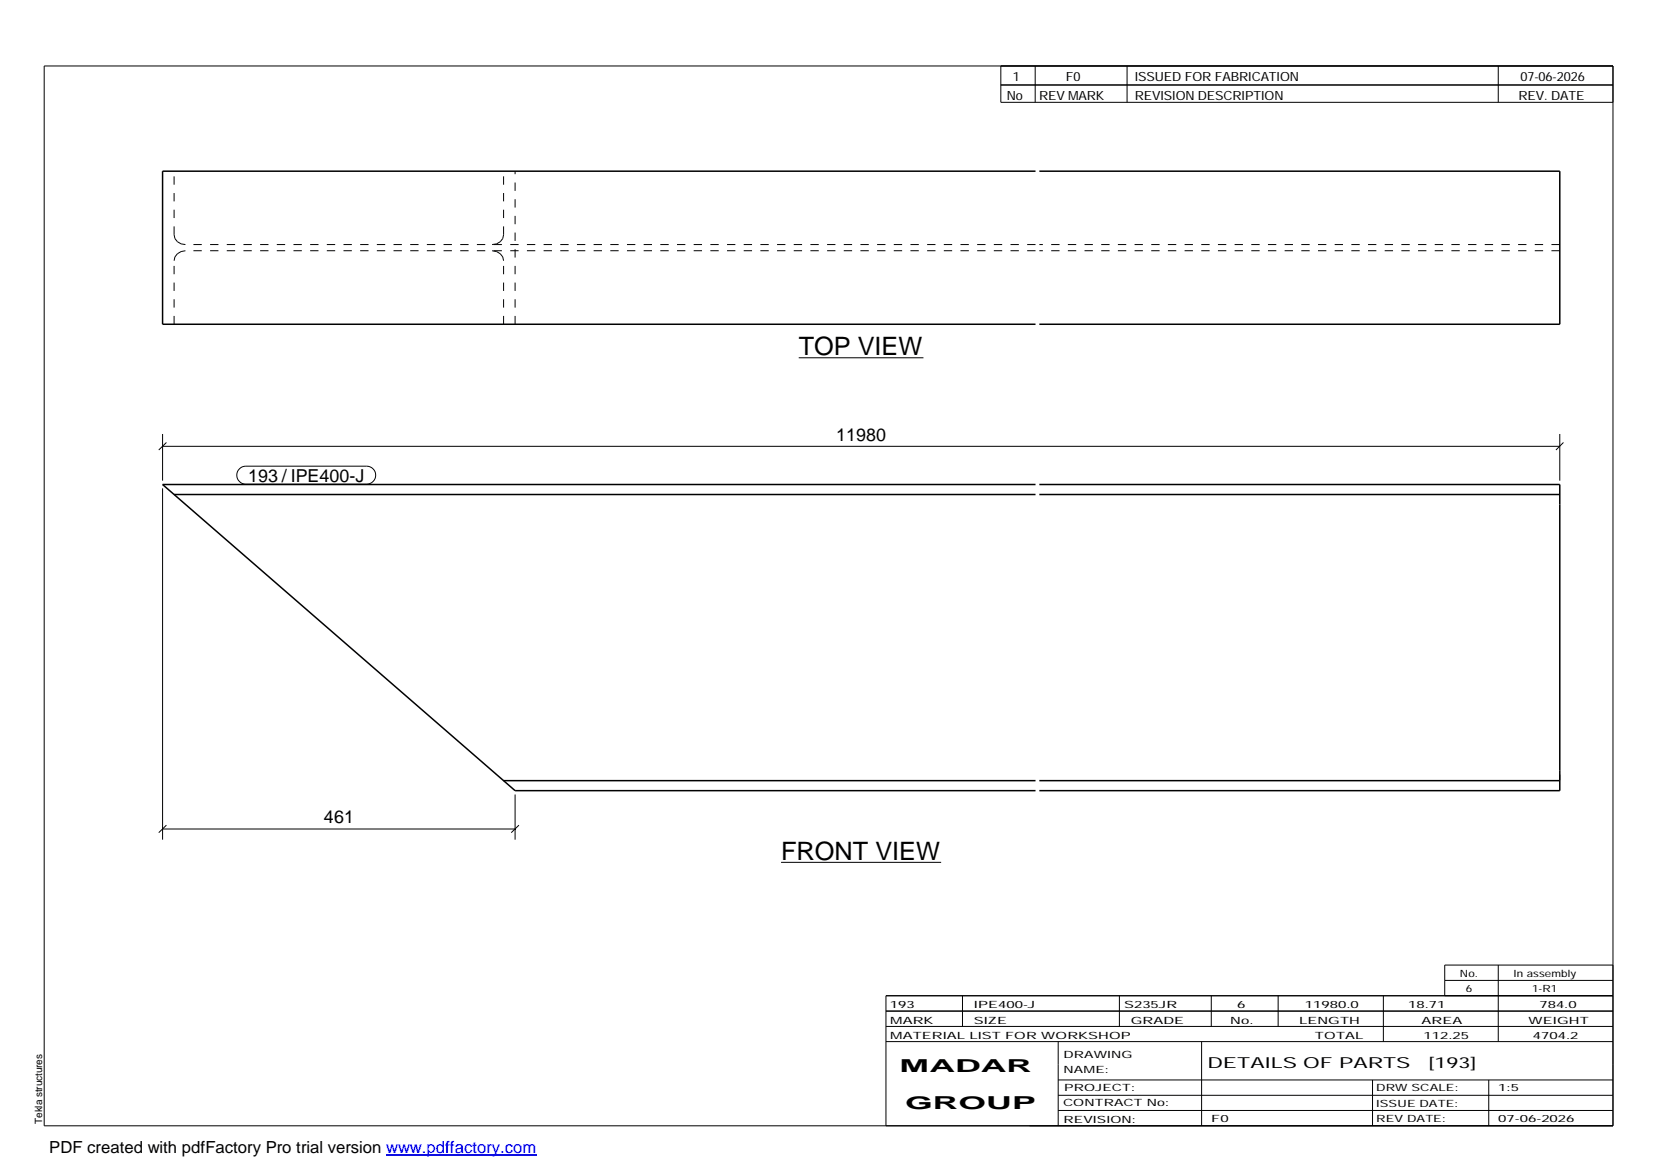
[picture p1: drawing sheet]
<svg xmlns="http://www.w3.org/2000/svg" width="420mm" height="297mm" viewBox="0 0 420 297" stroke-linecap="round" stroke-linejoin="round" font-family="sans-serif">
<path d="M262.9 43.5h-221.6v38.8h221.6M263.9 43.5h132.1v38.8h-132.1M44.2 125.5h218.7M262.9 123h-221.6l89.5 77.7h132.1M263.9 123h132.1v77.7h-132.1M263.9 125.5h132.1M127.8 198.2h135.1M263.9 198.2h132.1" fill="none" stroke="#000" stroke-width=".38"/>
<g fill="none" stroke="#000" stroke-width=".25" stroke-dasharray="2.1 2.1" stroke-linecap="butt">
<path d="M44.2 59.6v-16.1M44.2 59.6l.2 1M127.8 59.6v-16.1M44.4 65.2l-.2 1M44.4 60.6l.6 .8M45 64.4l-.6 .8M45 61.4l1 .5M46 63.9l-1 .5M46 61.9l1.1 .2M47.1 63.7l-1.1 .2M124.9 62.1l1.2-.2M126.1 63.9l-1.2-.2"/>
<path d="M126.1 61.9l.9-.5M127 64.4l-.9-.5M127 61.4l.6-.8M127.6 65.2l-.6-.8M127.6 60.6l.2-1M127.8 66.2l-.2-1M262.9 62.1h-215.8M262.9 63.7h-215.8M396 62.1h-132.1M396 63.7h-132.1M44.2 82.3v-16.1M127.8 82.3v-16.1"/>
<path d="M130.8 82.3v-38.8M396 198.2v-.2M396 198v-1.3"/>
</g>
<g fill="none" stroke="#000" stroke-width=".25">
<path d="M11.2 16.7h398.3v269.1h-398.3zM254.1 16.7v9.3h155.4M262.8 16.7v9.3M286.1 16.7v9.3M380.4 16.7v9.3M254.1 21.6h155.4M202.8 90.8h31.6M41.3 113.3h354.7M41.3 110.2v11.8M42.2 112.3l-1.9 1.9M60.8 119l.7-.5 .9-.2h30.7a2.29 2.29 0 0 1 2.3 2.3 2.29 2.29 0 0 1-2.3 2.3h-30.7a2.27 2.27 0 0 1-2.1-1.4 2.27 2.27 0 0 1 .5-2.5zM396 110.2v11.8"/>
<path d="M396.9 112.3l-1.9 1.9M41.3 124v89.2M41.3 210.5h89.5M42.2 209.5l-1.9 1.9M130.8 201.7v11.5M131.7 209.5l-1.9 1.9M198.3 218.9h40.6M224.9 256.7h184.6M244.3 252.8v7.8M284.2 252.8v7.8M307.5 252.8v7.8M324.5 252.8v7.8"/>
<path d="M351.2 252.8v11.6M366.8 248.9h42.7M380.4 245v19.4M409.5 245h-42.7v7.8M409.5 252.8h-184.6v33M224.9 264.4h184.6M224.9 260.6h184.6M268.6 264.4v21.4M268.6 274.2h140.9M268.6 278.1h140.9M305.1 264.4v21.4M348.4 274.2v11.6"/>
<path d="M378 274.2v11.6M268.6 281.9h140.9"/>
</g>
<path d="M98 293.3h38.2" fill="none" stroke="#00f" stroke-width=".3"/>
<g font-size="6.4">
<text x="202.8" y="90.1">TOP VIEW</text>
<text x="198.3" y="218.2">FRONT VIEW</text>
</g>
<g font-size="4.5">
<text x="212.3" y="111.9">11980</text>
<text x="63" y="122.3">193 / IPE400-J</text>
<text x="82.3" y="209">461</text>
<text x="228.4" y="272.3">MADAR</text>
<text x="229.8" y="281.6">GROUP</text>
</g>
<text font-size="4.2" x="12.5" y="292.7">PDF created with pdfFactory Pro trial version www.pdffactory.com</text>
<g font-size="3.9">
<text x="306.5" y="271.3">DETAILS OF PARTS</text>
<text x="362.7" y="271.3">[193]</text>
</g>
<g font-size="3.2">
<text x="257.1" y="20.5">1</text>
<text x="270.6" y="20.5">F0</text>
<text x="288.1" y="20.5">ISSUED FOR FABRICATION</text>
<text x="386" y="20.5">07-06-2026</text>
<text x="255.6" y="25.5">No</text>
<text x="263.8" y="25.5">REV MARK</text>
<text x="288.1" y="25.5">REVISION DESCRIPTION</text>
<text x="385.5" y="25.5">REV. DATE</text>
</g>
<g font-size="2.5">
<text x="370.6" y="247.9">No.</text>
<text x="372.1" y="251.8">6</text>
<text x="384.3" y="247.9">In assembly</text>
<text x="389" y="251.8">1-R1</text>
<text x="225.9" y="255.9">193</text>
<text x="247.3" y="255.9">IPE400-J</text>
<text x="285.4" y="255.9">S235JR</text>
<text x="314.1" y="255.9">6</text>
<text x="331.3" y="255.9">11980.0</text>
<text x="357.5" y="255.9">18.71</text>
<text x="390.8" y="255.9">784.0</text>
<text x="226" y="263.7">MATERIAL LIST FOR WORKSHOP</text>
<text x="226" y="259.9">MARK</text>
<text x="247.2" y="259.9">SIZE</text>
<text x="287.1" y="259.9">GRADE</text>
<text x="312.3" y="259.9">No.</text>
<text x="329.8" y="259.9">LENGTH</text>
<text x="333.8" y="263.7">TOTAL</text>
<text x="360.9" y="259.9">AREA</text>
<text x="361.4" y="263.7">112.25</text>
<text x="388.1" y="259.9">WEIGHT</text>
<text x="389.2" y="263.7">4704.2</text>
<text x="270" y="268.5">DRAWING</text>
<text x="270" y="272.5">NAME:</text>
<text x="269.9" y="280.9">CONTRACT No:</text>
<text x="270.2" y="277">PROJECT:</text>
<text x="349.4" y="277.1">DRW SCALE:</text>
<text x="349.4" y="281">ISSUE DATE:</text>
<text x="380.4" y="277.1">1:5</text>
<text x="10.7" y="285.4" transform="rotate(-90 10.7 285.4)">Tekla structures</text>
<text x="270" y="285">REVISION:</text>
<text x="307.5" y="284.8">F0</text>
<text x="349.4" y="284.8">REV DATE:</text>
<text x="380.4" y="284.8">07-06-2026</text>
</g>
</svg>
